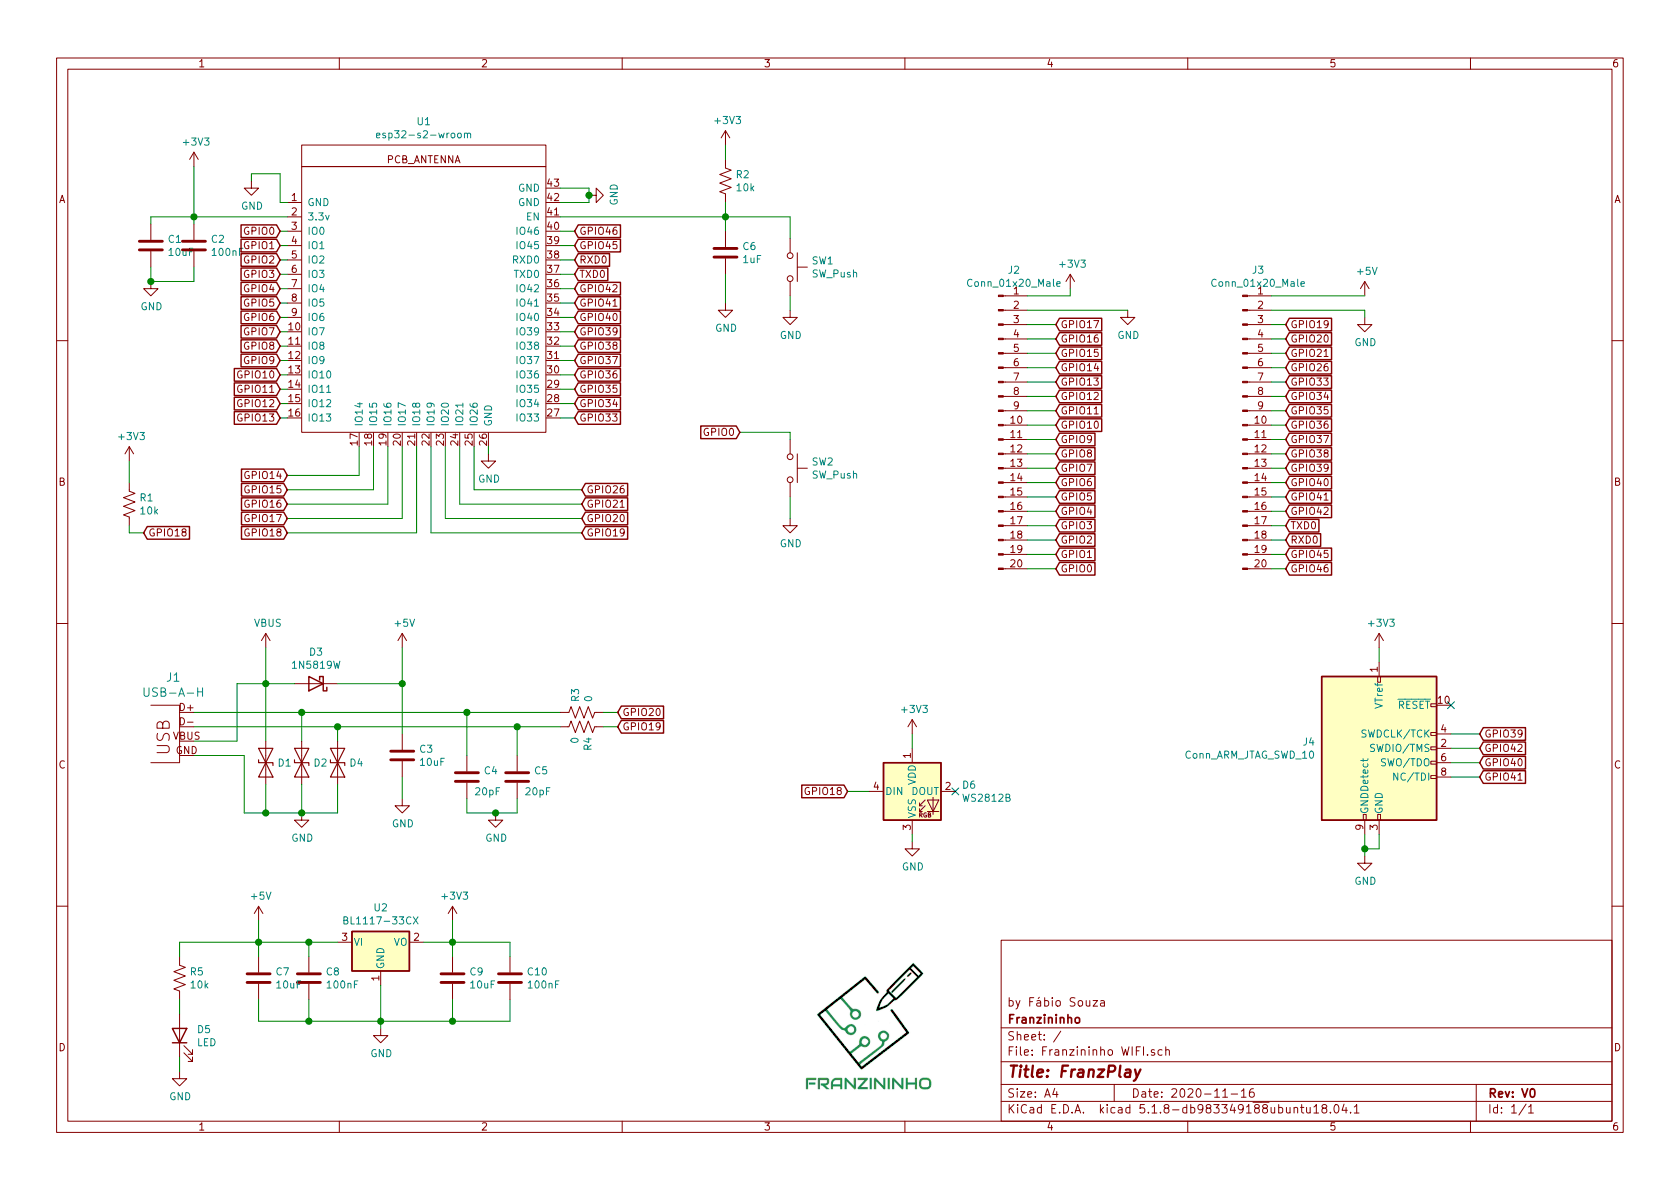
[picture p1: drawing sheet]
EESchema Schematic File Version 4
EELAYER 30 0
EELAYER END
$Descr A4 11693 8268
encoding utf-8
Sheet 1 1
Title "FranzPlay"
Date "2020-11-16"
Rev "V0"
Comp "Franzininho"
Comment1 "by Fábio Souza"
Comment2 ""
Comment3 ""
Comment4 ""
$EndDescr
$Comp
L esp32-s2:esp32-s2-wroom U1
U 1 1
P 3000 2050
F 0 "U1" H 2950 3265 50  0000 C CNN
F 1 "esp32-s2-wroom" H 2950 3174 50  0000 C CNN
F 2 "esp32-s2:esp32-s2-wrooom" H 2500 2750 50  0001 C CNN
F 3 "" H 2500 2750 50  0001 C CNN
	1    3000 2050
	1    0    0    -1  
$EndComp
$Comp
L Diode:ESD9B5.0ST5G D1
U 1 1
P 1850 5300
F 0 "D1" V 1850 5379 50  0000 L CNN
F 1 "LESD5D5.0CT1G" V 1895 5379 50  0001 L CNN
F 2 "Diode_SMD:D_SOD-523" H 1850 5300 50  0001 C CNN
F 3 "https://datasheet.lcsc.com/szlcsc/Leshan-Radio-LESD5Z5-0T1G_C136171.pdf" H 1850 5300 50  0001 C CNN
F 4 "LESD5Z5.0T1G" V 1850 5300 50  0001 C CNN "PN"
F 5 "C136171" V 1850 5300 50  0001 C CNN "LCSC"
	1    1850 5300
	0    1    1    0   
$EndComp
$Comp
L Diode:ESD9B5.0ST5G D2
U 1 1
P 2100 5300
F 0 "D2" V 2100 5379 50  0000 L CNN
F 1 "LESD5D5.0CT1G" V 2145 5379 50  0001 L CNN
F 2 "Diode_SMD:D_SOD-523" H 2100 5300 50  0001 C CNN
F 3 "https://datasheet.lcsc.com/szlcsc/Leshan-Radio-LESD5Z5-0T1G_C136171.pdf" H 2100 5300 50  0001 C CNN
F 4 "LESD5Z5.0T1G" V 2100 5300 50  0001 C CNN "PN"
F 5 "C136171" V 2100 5300 50  0001 C CNN "LCSC"
	1    2100 5300
	0    1    1    0   
$EndComp
$Comp
L Diode:ESD9B5.0ST5G D4
U 1 1
P 2350 5300
F 0 "D4" V 2350 5379 50  0000 L CNN
F 1 "LESD5D5.0CT1G" V 2395 5379 50  0001 L CNN
F 2 "Diode_SMD:D_SOD-523" H 2350 5300 50  0001 C CNN
F 3 "https://datasheet.lcsc.com/szlcsc/Leshan-Radio-LESD5Z5-0T1G_C136171.pdf" H 2350 5300 50  0001 C CNN
F 4 "LESD5Z5.0T1G" V 2350 5300 50  0001 C CNN "PN"
F 5 "C136171" V 2350 5300 50  0001 C CNN "LCSC"
	1    2350 5300
	0    1    1    0   
$EndComp
$Comp
L Diode:1N5819 D3
U 1 1
P 2200 4750
F 0 "D3" H 2200 4533 50  0000 C CNN
F 1 "1N5819W" H 2200 4624 50  0000 C CNN
F 2 "Diode_SMD:D_SOD-123F" H 2200 4575 50  0001 C CNN
F 3 "Shandong-Jingdao-Microelectronics-1N5819W_C169540.pdf" H 2200 4750 50  0001 C CNN
F 4 "1N5819W" H 2200 4750 50  0001 C CNN "PN"
F 5 "C169540" H 2200 4750 50  0001 C CNN "LCSC"
	1    2200 4750
	-1   0    0    1   
$EndComp
Connection ~ 1850 4750
$Comp
L power:+5V #PWR0101
U 1 1
P 2800 4500
F 0 "#PWR0101" H 2800 4350 50  0001 C CNN
F 1 "+5V" H 2815 4673 50  0000 C CNN
F 2 "" H 2800 4500 50  0001 C CNN
F 3 "" H 2800 4500 50  0001 C CNN
	1    2800 4500
	1    0    0    -1  
$EndComp
Wire Wire Line
	2800 4500 2800 4750
Wire Wire Line
	2800 4750 2350 4750
$Comp
L power:VBUS #PWR0102
U 1 1
P 1850 4500
F 0 "#PWR0102" H 1850 4350 50  0001 C CNN
F 1 "VBUS" H 1865 4673 50  0000 C CNN
F 2 "" H 1850 4500 50  0001 C CNN
F 3 "" H 1850 4500 50  0001 C CNN
	1    1850 4500
	1    0    0    -1  
$EndComp
Wire Wire Line
	1850 4500 1850 4750
$Comp
L Device:C C3
U 1 1
P 2800 5250
F 0 "C3" H 2915 5296 50  0000 L CNN
F 1 "10uF" H 2915 5205 50  0000 L CNN
F 2 "Capacitor_SMD:C_0603_1608Metric" H 2838 5100 50  0001 C CNN
F 3 "Samsung-Electro-Mechanics-CL10A106KP8NNNC_C19702.pdf" H 2800 5250 50  0001 C CNN
F 4 "CL10A106KP8NNNC" H 2800 5250 50  0001 C CNN "PN"
F 5 "C19702" H 2800 5250 50  0001 C CNN "LCSC"
	1    2800 5250
	1    0    0    -1  
$EndComp
$Comp
L Device:C C4
U 1 1
P 3250 5400
F 0 "C4" H 3365 5446 50  0000 L CNN
F 1 "20pF" H 3300 5300 50  0000 L CNN
F 2 "Capacitor_SMD:C_0603_1608Metric" H 3288 5250 50  0001 C CNN
F 3 "https://datasheet.lcsc.com/szlcsc/Samsung-Electro-Mechanics-CL10C200JB8NNNC_C1648.pdf" H 3250 5400 50  0001 C CNN
F 4 "CL10C200JB8NNNC" H 3250 5400 50  0001 C CNN "PN"
F 5 "C1648" H 3250 5400 50  0001 C CNN "LCSC"
	1    3250 5400
	1    0    0    -1  
$EndComp
$Comp
L power:GND #PWR0104
U 1 1
P 2800 5550
F 0 "#PWR0104" H 2800 5300 50  0001 C CNN
F 1 "GND" H 2805 5377 50  0000 C CNN
F 2 "" H 2800 5550 50  0001 C CNN
F 3 "" H 2800 5550 50  0001 C CNN
	1    2800 5550
	1    0    0    -1  
$EndComp
Wire Wire Line
	2800 5400 2800 5550
Wire Wire Line
	2800 5100 2800 4750
Connection ~ 2800 4750
Wire Wire Line
	3250 5250 3250 4950
Wire Wire Line
	1350 4950 2100 4950
Wire Wire Line
	1850 4750 2050 4750
Wire Wire Line
	1350 5050 2350 5050
Wire Wire Line
	1850 4750 1850 5150
$Comp
L power:GND #PWR0105
U 1 1
P 2100 5650
F 0 "#PWR0105" H 2100 5400 50  0001 C CNN
F 1 "GND" H 2105 5477 50  0000 C CNN
F 2 "" H 2100 5650 50  0001 C CNN
F 3 "" H 2100 5650 50  0001 C CNN
	1    2100 5650
	1    0    0    -1  
$EndComp
Wire Wire Line
	1850 5650 2100 5650
Wire Wire Line
	1850 5450 1850 5650
Wire Wire Line
	2350 5650 2100 5650
Wire Wire Line
	2350 5450 2350 5650
Connection ~ 2100 5650
Wire Wire Line
	2100 5450 2100 5650
Wire Wire Line
	2100 5150 2100 4950
Connection ~ 2100 4950
Wire Wire Line
	2100 4950 3250 4950
Wire Wire Line
	2350 5150 2350 5050
Wire Wire Line
	2350 5050 3600 5050
Wire Wire Line
	3600 5050 3600 5250
Connection ~ 2350 5050
Wire Wire Line
	3250 5550 3250 5650
Wire Wire Line
	3600 5550 3600 5650
Connection ~ 3450 5650
Wire Wire Line
	3600 5650 3450 5650
Wire Wire Line
	3250 5650 3450 5650
$Comp
L power:GND #PWR0106
U 1 1
P 3450 5650
F 0 "#PWR0106" H 3450 5400 50  0001 C CNN
F 1 "GND" H 3455 5477 50  0000 C CNN
F 2 "" H 3450 5650 50  0001 C CNN
F 3 "" H 3450 5650 50  0001 C CNN
	1    3450 5650
	1    0    0    -1  
$EndComp
Text GLabel 4300 4950 2    50   Input ~ 0
GPIO20
Text GLabel 4300 5050 2    50   Input ~ 0
GPIO19
Text GLabel 4050 3600 2    50   Input ~ 0
GPIO20
Text GLabel 4050 3700 2    50   Input ~ 0
GPIO19
Wire Wire Line
	3100 3600 4050 3600
Wire Wire Line
	4050 3700 3000 3700
Text GLabel 4050 3500 2    50   Input ~ 0
GPIO21
Text GLabel 4050 3400 2    50   Input ~ 0
GPIO26
Wire Wire Line
	3000 3100 3000 3700
Wire Wire Line
	3100 3100 3100 3600
Wire Wire Line
	3200 3100 3200 3500
Wire Wire Line
	3200 3500 4050 3500
Wire Wire Line
	3300 3100 3300 3400
Wire Wire Line
	3300 3400 4050 3400
$Comp
L power:GND #PWR0107
U 1 1
P 3400 3150
F 0 "#PWR0107" H 3400 2900 50  0001 C CNN
F 1 "GND" H 3405 2977 50  0000 C CNN
F 2 "" H 3400 3150 50  0001 C CNN
F 3 "" H 3400 3150 50  0001 C CNN
	1    3400 3150
	1    0    0    -1  
$EndComp
Wire Wire Line
	3400 3100 3400 3150
Text GLabel 2000 3500 0    50   Input ~ 0
GPIO16
Text GLabel 2000 3400 0    50   Input ~ 0
GPIO15
Text GLabel 2000 3600 0    50   Input ~ 0
GPIO17
Text GLabel 2000 3700 0    50   Input ~ 0
GPIO18
Text GLabel 2000 3300 0    50   Input ~ 0
GPIO14
Wire Wire Line
	2900 3100 2900 3700
Wire Wire Line
	2900 3700 2000 3700
Wire Wire Line
	2800 3100 2800 3600
Wire Wire Line
	2800 3600 2000 3600
Wire Wire Line
	2700 3100 2700 3500
Wire Wire Line
	2700 3500 2000 3500
Wire Wire Line
	2600 3100 2600 3400
Wire Wire Line
	2600 3400 2000 3400
Wire Wire Line
	2500 3100 2500 3300
Wire Wire Line
	2500 3300 2000 3300
$Comp
L Device:R_US R1
U 1 1
P 900 3500
F 0 "R1" H 968 3546 50  0000 L CNN
F 1 "10k" H 968 3455 50  0000 L CNN
F 2 "Resistor_SMD:R_0603_1608Metric" V 940 3490 50  0001 C CNN
F 3 "~" H 900 3500 50  0001 C CNN
F 4 "0603WAF1002T5E" H 900 3500 50  0001 C CNN "PN"
F 5 "C25804" H 900 3500 50  0001 C CNN "LCSC"
	1    900  3500
	1    0    0    -1  
$EndComp
$Comp
L power:+3V3 #PWR0108
U 1 1
P 900 3200
F 0 "#PWR0108" H 900 3050 50  0001 C CNN
F 1 "+3V3" H 915 3373 50  0000 C CNN
F 2 "" H 900 3200 50  0001 C CNN
F 3 "" H 900 3200 50  0001 C CNN
	1    900  3200
	1    0    0    -1  
$EndComp
Wire Wire Line
	900  3200 900  3350
Text GLabel 1000 3700 2    50   Input ~ 0
GPIO18
Wire Wire Line
	900  3650 900  3700
Wire Wire Line
	900  3700 1000 3700
$Comp
L Device:R_US R2
U 1 1
P 5050 1250
F 0 "R2" H 5118 1296 50  0000 L CNN
F 1 "10k" H 5118 1205 50  0000 L CNN
F 2 "Resistor_SMD:R_0603_1608Metric" V 5090 1240 50  0001 C CNN
F 3 "~" H 5050 1250 50  0001 C CNN
F 4 "0603WAF1002T5E" H 5050 1250 50  0001 C CNN "PN"
F 5 "C25804" H 5050 1250 50  0001 C CNN "LCSC"
	1    5050 1250
	1    0    0    -1  
$EndComp
Wire Wire Line
	5050 1400 5050 1500
Wire Wire Line
	5050 1500 3900 1500
$Comp
L power:+3V3 #PWR0109
U 1 1
P 5050 1000
F 0 "#PWR0109" H 5050 850 50  0001 C CNN
F 1 "+3V3" H 5065 1173 50  0000 C CNN
F 2 "" H 5050 1000 50  0001 C CNN
F 3 "" H 5050 1000 50  0001 C CNN
	1    5050 1000
	1    0    0    -1  
$EndComp
Wire Wire Line
	5050 1000 5050 1100
$Comp
L Device:C C6
U 1 1
P 5050 1750
F 0 "C6" H 5165 1796 50  0000 L CNN
F 1 "1uF" H 5165 1705 50  0000 L CNN
F 2 "Capacitor_SMD:C_0603_1608Metric" H 5088 1600 50  0001 C CNN
F 3 "https://datasheet.lcsc.com/szlcsc/Samsung-Electro-Mechanics-CL10A105KB8NNNC_C15849.pdf" H 5050 1750 50  0001 C CNN
F 4 "CL10A105KB8NNNC" H 5050 1750 50  0001 C CNN "PN"
F 5 "C15849" H 5050 1750 50  0001 C CNN "LCSC"
	1    5050 1750
	1    0    0    -1  
$EndComp
Wire Wire Line
	5050 1500 5050 1600
Connection ~ 5050 1500
$Comp
L power:GND #PWR0110
U 1 1
P 5050 2100
F 0 "#PWR0110" H 5050 1850 50  0001 C CNN
F 1 "GND" H 5055 1927 50  0000 C CNN
F 2 "" H 5050 2100 50  0001 C CNN
F 3 "" H 5050 2100 50  0001 C CNN
	1    5050 2100
	1    0    0    -1  
$EndComp
Wire Wire Line
	5050 1900 5050 2100
$Comp
L power:GND #PWR0111
U 1 1
P 4100 1350
F 0 "#PWR0111" H 4100 1100 50  0001 C CNN
F 1 "GND" H 4105 1177 50  0000 C CNN
F 2 "" H 4100 1350 50  0001 C CNN
F 3 "" H 4100 1350 50  0001 C CNN
	1    4100 1350
	0    -1   -1   0   
$EndComp
Wire Wire Line
	3900 1300 4100 1300
Wire Wire Line
	4100 1300 4100 1350
Wire Wire Line
	3900 1400 4100 1400
Wire Wire Line
	4100 1400 4100 1350
Connection ~ 4100 1350
$Comp
L power:+3V3 #PWR0112
U 1 1
P 1350 1150
F 0 "#PWR0112" H 1350 1000 50  0001 C CNN
F 1 "+3V3" H 1365 1323 50  0000 C CNN
F 2 "" H 1350 1150 50  0001 C CNN
F 3 "" H 1350 1150 50  0001 C CNN
	1    1350 1150
	1    0    0    -1  
$EndComp
$Comp
L power:GND #PWR0113
U 1 1
P 1750 1250
F 0 "#PWR0113" H 1750 1000 50  0001 C CNN
F 1 "GND" H 1755 1077 50  0000 C CNN
F 2 "" H 1750 1250 50  0001 C CNN
F 3 "" H 1750 1250 50  0001 C CNN
	1    1750 1250
	1    0    0    -1  
$EndComp
Wire Wire Line
	2000 1400 1950 1400
Wire Wire Line
	1950 1400 1950 1200
Wire Wire Line
	1950 1200 1750 1200
Wire Wire Line
	1750 1200 1750 1250
$Comp
L Device:C C2
U 1 1
P 1350 1700
F 0 "C2" H 1465 1746 50  0000 L CNN
F 1 "100nF" H 1465 1655 50  0000 L CNN
F 2 "Capacitor_SMD:C_0603_1608Metric" H 1388 1550 50  0001 C CNN
F 3 "https://datasheet.lcsc.com/szlcsc/YAGEO-CC0603KRX7R9BB104_C14663.pdf" H 1350 1700 50  0001 C CNN
F 4 "CC0603KRX7R9BB104" H 1350 1700 50  0001 C CNN "PN"
F 5 "C14663" H 1350 1700 50  0001 C CNN "LCSC"
	1    1350 1700
	1    0    0    -1  
$EndComp
Wire Wire Line
	1050 1500 1050 1550
Wire Wire Line
	1350 1500 1350 1550
Connection ~ 1350 1500
Wire Wire Line
	1350 1500 2000 1500
$Comp
L power:GND #PWR0114
U 1 1
P 1050 1950
F 0 "#PWR0114" H 1050 1700 50  0001 C CNN
F 1 "GND" H 1055 1777 50  0000 C CNN
F 2 "" H 1050 1950 50  0001 C CNN
F 3 "" H 1050 1950 50  0001 C CNN
	1    1050 1950
	1    0    0    -1  
$EndComp
Wire Wire Line
	1350 1850 1350 1950
Wire Wire Line
	1350 1950 1050 1950
Wire Wire Line
	1050 1850 1050 1950
Connection ~ 1050 1950
Wire Wire Line
	1050 1500 1350 1500
Wire Wire Line
	1350 1150 1350 1500
Text GLabel 1950 1600 0    50   Input ~ 0
GPIO0
Text GLabel 1950 1700 0    50   Input ~ 0
GPIO1
Text GLabel 1950 1800 0    50   Input ~ 0
GPIO2
Text GLabel 1950 1900 0    50   Input ~ 0
GPIO3
Text GLabel 1950 2000 0    50   Input ~ 0
GPIO4
Text GLabel 1950 2100 0    50   Input ~ 0
GPIO5
Text GLabel 1950 2200 0    50   Input ~ 0
GPIO6
Text GLabel 1950 2300 0    50   Input ~ 0
GPIO7
Text GLabel 1950 2400 0    50   Input ~ 0
GPIO8
Text GLabel 1950 2500 0    50   Input ~ 0
GPIO9
Text GLabel 1950 2600 0    50   Input ~ 0
GPIO10
Text GLabel 1950 2700 0    50   Input ~ 0
GPIO11
Text GLabel 1950 2800 0    50   Input ~ 0
GPIO12
Text GLabel 1950 2900 0    50   Input ~ 0
GPIO13
Text GLabel 4000 2900 2    50   Input ~ 0
GPIO33
Text GLabel 4000 2800 2    50   Input ~ 0
GPIO34
Text GLabel 4000 2700 2    50   Input ~ 0
GPIO35
Text GLabel 4000 2600 2    50   Input ~ 0
GPIO36
Text GLabel 4000 2500 2    50   Input ~ 0
GPIO37
Text GLabel 4000 2400 2    50   Input ~ 0
GPIO38
Text GLabel 4000 2300 2    50   Input ~ 0
GPIO39
Text GLabel 4000 2200 2    50   Input ~ 0
GPIO40
Text GLabel 4000 2100 2    50   Input ~ 0
GPIO41
Text GLabel 4000 2000 2    50   Input ~ 0
GPIO42
Text GLabel 4000 1900 2    50   Input ~ 0
TXD0
Text GLabel 4000 1800 2    50   Input ~ 0
RXD0
Text GLabel 4000 1700 2    50   Input ~ 0
GPIO45
Text GLabel 4000 1600 2    50   Input ~ 0
GPIO46
Wire Wire Line
	1950 1600 2000 1600
Wire Wire Line
	2000 1700 1950 1700
Wire Wire Line
	1950 1800 2000 1800
Wire Wire Line
	2000 1900 1950 1900
Wire Wire Line
	1950 2000 2000 2000
Wire Wire Line
	1950 2100 2000 2100
Wire Wire Line
	1950 2200 2000 2200
Wire Wire Line
	1950 2300 2000 2300
Wire Wire Line
	1950 2400 2000 2400
Wire Wire Line
	1950 2500 2000 2500
Wire Wire Line
	1950 2600 2000 2600
Wire Wire Line
	1950 2700 2000 2700
Wire Wire Line
	1950 2800 2000 2800
Wire Wire Line
	1950 2900 2000 2900
Wire Wire Line
	3900 1600 4000 1600
Wire Wire Line
	3900 1700 4000 1700
Wire Wire Line
	3900 1800 4000 1800
Wire Wire Line
	3900 1900 4000 1900
Wire Wire Line
	3900 2000 4000 2000
Wire Wire Line
	3900 2100 4000 2100
Wire Wire Line
	3900 2200 4000 2200
Wire Wire Line
	3900 2300 4000 2300
Wire Wire Line
	3900 2400 4000 2400
Wire Wire Line
	3900 2500 4000 2500
Wire Wire Line
	3900 2600 4000 2600
Wire Wire Line
	3900 2700 4000 2700
Wire Wire Line
	3900 2800 4000 2800
Wire Wire Line
	3900 2900 4000 2900
$Comp
L Device:C C5
U 1 1
P 3600 5400
F 0 "C5" H 3715 5446 50  0000 L CNN
F 1 "20pF" H 3650 5300 50  0000 L CNN
F 2 "Capacitor_SMD:C_0603_1608Metric" H 3638 5250 50  0001 C CNN
F 3 "https://datasheet.lcsc.com/szlcsc/Samsung-Electro-Mechanics-CL10C200JB8NNNC_C1648.pdf" H 3600 5400 50  0001 C CNN
F 4 "CL10C200JB8NNNC" H 3600 5400 50  0001 C CNN "PN"
F 5 "C1648" H 3600 5400 50  0001 C CNN "LCSC"
	1    3600 5400
	1    0    0    -1  
$EndComp
$Comp
L Device:C C1
U 1 1
P 1050 1700
F 0 "C1" H 1165 1746 50  0000 L CNN
F 1 "10uF" H 1165 1655 50  0000 L CNN
F 2 "Capacitor_SMD:C_0603_1608Metric" H 1088 1550 50  0001 C CNN
F 3 "Samsung-Electro-Mechanics-CL10A106KP8NNNC_C19702.pdf" H 1050 1700 50  0001 C CNN
F 4 "CL10A106KP8NNNC" H 1050 1700 50  0001 C CNN "PN"
F 5 "C19702" H 1050 1700 50  0001 C CNN "LCSC"
	1    1050 1700
	1    0    0    -1  
$EndComp
$Comp
L Franzininho-eagle-import:USB-A-H J1
U 1 1
P 1250 5250
F 0 "J1" H 1292 5796 59  0000 C CNN
F 1 "USB-A-H" H 1292 5691 59  0000 C CNN
F 2 "LIBS:USB-A-H" H 1250 5250 50  0001 C CNN
F 3 "" H 1250 5250 50  0001 C CNN
	1    1250 5250
	-1   0    0    -1  
$EndComp
Wire Wire Line
	1350 5150 1650 5150
Wire Wire Line
	1650 5150 1650 4750
Wire Wire Line
	1650 4750 1850 4750
Wire Wire Line
	1350 5250 1700 5250
Wire Wire Line
	1700 5250 1700 5650
Wire Wire Line
	1700 5650 1850 5650
Connection ~ 1850 5650
$Comp
L Device:R_US R3
U 1 1
P 4050 4950
F 0 "R3" H 4118 4996 50  0000 L CNN
F 1 "0" H 4118 4905 50  0000 L CNN
F 2 "Resistor_SMD:R_0603_1608Metric" V 4090 4940 50  0001 C CNN
F 3 "~" H 4050 4950 50  0001 C CNN
F 4 "0603WAF0000T5E" H 4050 4950 50  0001 C CNN "PN"
F 5 "C21189" H 4050 4950 50  0001 C CNN "LCSC"
	1    4050 4950
	0    -1   -1   0   
$EndComp
$Comp
L Device:R_US R4
U 1 1
P 4050 5050
F 0 "R4" H 4118 5096 50  0000 L CNN
F 1 "0" H 4118 5005 50  0000 L CNN
F 2 "Resistor_SMD:R_0603_1608Metric" V 4090 5040 50  0001 C CNN
F 3 "~" H 4050 5050 50  0001 C CNN
F 4 "0603WAF0000T5E" H 4050 5050 50  0001 C CNN "PN"
F 5 "C21189" H 4050 5050 50  0001 C CNN "LCSC"
	1    4050 5050
	0    1    1    0   
$EndComp
Connection ~ 3250 4950
Connection ~ 3600 5050
Wire Wire Line
	3250 4950 3900 4950
Wire Wire Line
	3600 5050 3900 5050
Wire Wire Line
	4200 4950 4300 4950
Wire Wire Line
	4200 5050 4300 5050
$Comp
L Regulator_Linear:AP1117-15 U2
U 1 1
P 2650 6550
F 0 "U2" H 2650 6792 50  0000 C CNN
F 1 "BL1117-33CX" H 2650 6701 50  0000 C CNN
F 2 "Package_TO_SOT_SMD:SOT-223-3_TabPin2" H 2650 6750 50  0001 C CNN
F 3 "https://datasheet.lcsc.com/szlcsc/Shanghai-Belling-BL1117-33CX_C5400.pdf" H 2750 6300 50  0001 C CNN
F 4 "BL1117-33CX" H 2650 6550 50  0001 C CNN "PN"
F 5 "C5400" H 2650 6550 50  0001 C CNN "LCSC"
	1    2650 6550
	1    0    0    -1  
$EndComp
$Comp
L Device:C C7
U 1 1
P 1800 6800
F 0 "C7" H 1915 6846 50  0000 L CNN
F 1 "10uF" H 1915 6755 50  0000 L CNN
F 2 "Capacitor_SMD:C_0603_1608Metric" H 1838 6650 50  0001 C CNN
F 3 "Samsung-Electro-Mechanics-CL10A106KP8NNNC_C19702.pdf" H 1800 6800 50  0001 C CNN
F 4 "CL10A106KP8NNNC" H 1800 6800 50  0001 C CNN "PN"
F 5 "C19702" H 1800 6800 50  0001 C CNN "LCSC"
	1    1800 6800
	1    0    0    -1  
$EndComp
$Comp
L Device:C C8
U 1 1
P 2150 6800
F 0 "C8" H 2265 6846 50  0000 L CNN
F 1 "100nF" H 2265 6755 50  0000 L CNN
F 2 "Capacitor_SMD:C_0603_1608Metric" H 2188 6650 50  0001 C CNN
F 3 "https://datasheet.lcsc.com/szlcsc/YAGEO-CC0603KRX7R9BB104_C14663.pdf" H 2150 6800 50  0001 C CNN
F 4 "CC0603KRX7R9BB104" H 2150 6800 50  0001 C CNN "PN"
F 5 "C14663" H 2150 6800 50  0001 C CNN "LCSC"
	1    2150 6800
	1    0    0    -1  
$EndComp
Wire Wire Line
	2350 6550 2150 6550
Wire Wire Line
	1800 6550 1800 6650
Wire Wire Line
	2150 6650 2150 6550
Connection ~ 2150 6550
Wire Wire Line
	2150 6550 1800 6550
$Comp
L Device:C C9
U 1 1
P 3150 6800
F 0 "C9" H 3265 6846 50  0000 L CNN
F 1 "10uF" H 3265 6755 50  0000 L CNN
F 2 "Capacitor_SMD:C_0603_1608Metric" H 3188 6650 50  0001 C CNN
F 3 "Samsung-Electro-Mechanics-CL10A106KP8NNNC_C19702.pdf" H 3150 6800 50  0001 C CNN
F 4 "CL10A106KP8NNNC" H 3150 6800 50  0001 C CNN "PN"
F 5 "C19702" H 3150 6800 50  0001 C CNN "LCSC"
	1    3150 6800
	1    0    0    -1  
$EndComp
$Comp
L Device:C C10
U 1 1
P 3550 6800
F 0 "C10" H 3665 6846 50  0000 L CNN
F 1 "100nF" H 3665 6755 50  0000 L CNN
F 2 "Capacitor_SMD:C_0603_1608Metric" H 3588 6650 50  0001 C CNN
F 3 "https://datasheet.lcsc.com/szlcsc/YAGEO-CC0603KRX7R9BB104_C14663.pdf" H 3550 6800 50  0001 C CNN
F 4 "CC0603KRX7R9BB104" H 3550 6800 50  0001 C CNN "PN"
F 5 "C14663" H 3550 6800 50  0001 C CNN "LCSC"
	1    3550 6800
	1    0    0    -1  
$EndComp
$Comp
L power:GND #PWR02
U 1 1
P 2650 7150
F 0 "#PWR02" H 2650 6900 50  0001 C CNN
F 1 "GND" H 2655 6977 50  0000 C CNN
F 2 "" H 2650 7150 50  0001 C CNN
F 3 "" H 2650 7150 50  0001 C CNN
	1    2650 7150
	1    0    0    -1  
$EndComp
Wire Wire Line
	2650 6850 2650 7100
Wire Wire Line
	1800 6950 1800 7100
Wire Wire Line
	1800 7100 2150 7100
Connection ~ 2650 7100
Wire Wire Line
	2650 7100 2650 7150
Wire Wire Line
	3150 6950 3150 7100
Wire Wire Line
	3150 7100 2650 7100
Wire Wire Line
	3550 6950 3550 7100
Wire Wire Line
	3550 7100 3150 7100
Connection ~ 3150 7100
Wire Wire Line
	3150 6650 3150 6550
Wire Wire Line
	3150 6550 2950 6550
Wire Wire Line
	3550 6650 3550 6550
Wire Wire Line
	3550 6550 3150 6550
Connection ~ 3150 6550
Wire Wire Line
	2150 6950 2150 7100
Connection ~ 2150 7100
Wire Wire Line
	2150 7100 2650 7100
$Comp
L power:+5V #PWR01
U 1 1
P 1800 6400
F 0 "#PWR01" H 1800 6250 50  0001 C CNN
F 1 "+5V" H 1815 6573 50  0000 C CNN
F 2 "" H 1800 6400 50  0001 C CNN
F 3 "" H 1800 6400 50  0001 C CNN
	1    1800 6400
	1    0    0    -1  
$EndComp
Wire Wire Line
	1800 6400 1800 6550
Connection ~ 1800 6550
$Comp
L power:+3V3 #PWR03
U 1 1
P 3150 6400
F 0 "#PWR03" H 3150 6250 50  0001 C CNN
F 1 "+3V3" H 3165 6573 50  0000 C CNN
F 2 "" H 3150 6400 50  0001 C CNN
F 3 "" H 3150 6400 50  0001 C CNN
	1    3150 6400
	1    0    0    -1  
$EndComp
Wire Wire Line
	3150 6400 3150 6550
$Comp
L Connector:Conn_01x20_Male J2
U 1 1
P 6950 2950
F 0 "J2" H 7058 4031 50  0000 C CNN
F 1 "Conn_01x20_Male" H 7058 3940 50  0000 C CNN
F 2 "Connector_PinSocket_2.54mm:PinSocket_1x20_P2.54mm_Vertical" H 6950 2950 50  0001 C CNN
F 3 "~" H 6950 2950 50  0001 C CNN
	1    6950 2950
	1    0    0    -1  
$EndComp
$Comp
L Connector:Conn_01x20_Male J3
U 1 1
P 8650 2950
F 0 "J3" H 8758 4031 50  0000 C CNN
F 1 "Conn_01x20_Male" H 8758 3940 50  0000 C CNN
F 2 "Connector_PinSocket_2.54mm:PinSocket_1x20_P2.54mm_Vertical" H 8650 2950 50  0001 C CNN
F 3 "~" H 8650 2950 50  0001 C CNN
	1    8650 2950
	1    0    0    -1  
$EndComp
$Comp
L Device:LED D5
U 1 1
P 1250 7200
F 0 "D5" V 1289 7082 50  0000 R CNN
F 1 "LED" V 1198 7082 50  0000 R CNN
F 2 "LED_SMD:LED_0603_1608Metric" H 1250 7200 50  0001 C CNN
F 3 "https://datasheet.lcsc.com/szlcsc/Hubei-KENTO-Elec-XL-0603QYGC_C2289.pdf" H 1250 7200 50  0001 C CNN
F 4 "XL-0603QYGC" V 1250 7200 50  0001 C CNN "PN"
F 5 "C2289" V 1250 7200 50  0001 C CNN "LCSC"
	1    1250 7200
	0    -1   -1   0   
$EndComp
$Comp
L Device:R_US R5
U 1 1
P 1250 6800
F 0 "R5" H 1318 6846 50  0000 L CNN
F 1 "10k" H 1318 6755 50  0000 L CNN
F 2 "Resistor_SMD:R_0603_1608Metric" V 1290 6790 50  0001 C CNN
F 3 "~" H 1250 6800 50  0001 C CNN
F 4 "0603WAF1002T5E" H 1250 6800 50  0001 C CNN "PN"
F 5 "C25804" H 1250 6800 50  0001 C CNN "LCSC"
	1    1250 6800
	1    0    0    -1  
$EndComp
Wire Wire Line
	1800 6550 1250 6550
Wire Wire Line
	1250 6550 1250 6650
Wire Wire Line
	1250 6950 1250 7050
$Comp
L power:GND #PWR0103
U 1 1
P 1250 7450
F 0 "#PWR0103" H 1250 7200 50  0001 C CNN
F 1 "GND" H 1255 7277 50  0000 C CNN
F 2 "" H 1250 7450 50  0001 C CNN
F 3 "" H 1250 7450 50  0001 C CNN
	1    1250 7450
	1    0    0    -1  
$EndComp
Wire Wire Line
	1250 7350 1250 7450
Wire Wire Line
	5500 1650 5500 1500
Wire Wire Line
	5500 1500 5050 1500
Wire Wire Line
	5500 2050 5500 2150
$Comp
L Switch:SW_Push SW1
U 1 1
P 5500 1850
F 0 "SW1" V 5454 1998 50  0000 L CNN
F 1 "SW_Push" V 5545 1998 50  0000 L CNN
F 2 "Button_Switch_SMD:SW_SPST_B3U-1000P" H 5500 2050 50  0001 C CNN
F 3 "~" H 5500 2050 50  0001 C CNN
	1    5500 1850
	0    1    1    0   
$EndComp
$Comp
L power:GND #PWR0115
U 1 1
P 5500 2150
F 0 "#PWR0115" H 5500 1900 50  0001 C CNN
F 1 "GND" H 5505 1977 50  0000 C CNN
F 2 "" H 5500 2150 50  0001 C CNN
F 3 "" H 5500 2150 50  0001 C CNN
	1    5500 2150
	1    0    0    -1  
$EndComp
Text GLabel 8950 3950 2    50   Input ~ 0
GPIO46
Wire Wire Line
	8950 3950 8850 3950
Text GLabel 8950 3850 2    50   Input ~ 0
GPIO45
Wire Wire Line
	8950 3850 8850 3850
Text GLabel 8950 2650 2    50   Input ~ 0
GPIO33
Text GLabel 8950 2750 2    50   Input ~ 0
GPIO34
Text GLabel 8950 2850 2    50   Input ~ 0
GPIO35
Text GLabel 8950 2950 2    50   Input ~ 0
GPIO36
Text GLabel 8950 3050 2    50   Input ~ 0
GPIO37
Text GLabel 8950 3150 2    50   Input ~ 0
GPIO38
Text GLabel 8950 3250 2    50   Input ~ 0
GPIO39
Text GLabel 8950 3350 2    50   Input ~ 0
GPIO40
Text GLabel 8950 3450 2    50   Input ~ 0
GPIO41
Text GLabel 8950 3550 2    50   Input ~ 0
GPIO42
Text GLabel 8950 3650 2    50   Input ~ 0
TXD0
Text GLabel 8950 3750 2    50   Input ~ 0
RXD0
Wire Wire Line
	8950 3750 8850 3750
Wire Wire Line
	8950 3650 8850 3650
Wire Wire Line
	8950 3550 8850 3550
Wire Wire Line
	8950 3450 8850 3450
Wire Wire Line
	8950 3350 8850 3350
Wire Wire Line
	8950 3250 8850 3250
Wire Wire Line
	8950 3150 8850 3150
Wire Wire Line
	8950 3050 8850 3050
Wire Wire Line
	8950 2950 8850 2950
Wire Wire Line
	8950 2850 8850 2850
Wire Wire Line
	8950 2750 8850 2750
Wire Wire Line
	8950 2650 8850 2650
Text GLabel 8950 2450 2    50   Input ~ 0
GPIO21
Text GLabel 8950 2550 2    50   Input ~ 0
GPIO26
Wire Wire Line
	8950 2450 8850 2450
Wire Wire Line
	8950 2550 8850 2550
Text GLabel 7350 3950 2    50   Input ~ 0
GPIO0
Text GLabel 7350 3850 2    50   Input ~ 0
GPIO1
Text GLabel 7350 3750 2    50   Input ~ 0
GPIO2
Text GLabel 7350 3650 2    50   Input ~ 0
GPIO3
Text GLabel 7350 3550 2    50   Input ~ 0
GPIO4
Text GLabel 7350 3450 2    50   Input ~ 0
GPIO5
Text GLabel 7350 3350 2    50   Input ~ 0
GPIO6
Text GLabel 7350 3250 2    50   Input ~ 0
GPIO7
Text GLabel 7350 3150 2    50   Input ~ 0
GPIO8
Text GLabel 7350 3050 2    50   Input ~ 0
GPIO9
Text GLabel 7350 2950 2    50   Input ~ 0
GPIO10
Text GLabel 7350 2850 2    50   Input ~ 0
GPIO11
Text GLabel 7350 2750 2    50   Input ~ 0
GPIO12
Text GLabel 7350 2650 2    50   Input ~ 0
GPIO13
Wire Wire Line
	7350 3950 7150 3950
Wire Wire Line
	7150 3850 7350 3850
Wire Wire Line
	7150 3750 7350 3750
Wire Wire Line
	7150 3650 7350 3650
Wire Wire Line
	7150 3550 7350 3550
Wire Wire Line
	7150 3450 7350 3450
Wire Wire Line
	7150 3350 7350 3350
Wire Wire Line
	7150 3250 7350 3250
Wire Wire Line
	7150 3150 7350 3150
Wire Wire Line
	7150 3050 7350 3050
Wire Wire Line
	7150 2950 7350 2950
Wire Wire Line
	7350 2850 7150 2850
Wire Wire Line
	7150 2750 7350 2750
Wire Wire Line
	7350 2650 7150 2650
$Comp
L Switch:SW_Push SW2
U 1 1
P 5500 3250
F 0 "SW2" V 5454 3398 50  0000 L CNN
F 1 "SW_Push" V 5545 3398 50  0000 L CNN
F 2 "Button_Switch_SMD:SW_SPST_B3U-1000P" H 5500 3450 50  0001 C CNN
F 3 "~" H 5500 3450 50  0001 C CNN
	1    5500 3250
	0    1    1    0   
$EndComp
$Comp
L power:GND #PWR04
U 1 1
P 5500 3600
F 0 "#PWR04" H 5500 3350 50  0001 C CNN
F 1 "GND" H 5505 3427 50  0000 C CNN
F 2 "" H 5500 3600 50  0001 C CNN
F 3 "" H 5500 3600 50  0001 C CNN
	1    5500 3600
	1    0    0    -1  
$EndComp
Wire Wire Line
	5500 3450 5500 3600
Text GLabel 5150 3000 0    50   Input ~ 0
GPIO0
Wire Wire Line
	5150 3000 5500 3000
Wire Wire Line
	5500 3000 5500 3050
Text GLabel 5900 5500 0    50   Input ~ 0
GPIO18
Wire Wire Line
	5900 5500 6050 5500
$Comp
L LED:WS2812B D6
U 1 1
P 6350 5500
F 0 "D6" H 6694 5546 50  0000 L CNN
F 1 "WS2812B" H 6694 5455 50  0000 L CNN
F 2 "LED_SMD:LED_WS2812B_PLCC4_5.0x5.0mm_P3.2mm" H 6400 5200 50  0001 L TNN
F 3 "https://datasheet.lcsc.com/szlcsc/Worldsemi-WS2812B-B_C114586.pdf" H 6450 5125 50  0001 L TNN
F 4 "WS2812B-B" H 6350 5500 50  0001 C CNN "PN"
F 5 "C114586" H 6350 5500 50  0001 C CNN "LCSC"
	1    6350 5500
	1    0    0    -1  
$EndComp
$Comp
L power:GND #PWR06
U 1 1
P 6350 5850
F 0 "#PWR06" H 6350 5600 50  0001 C CNN
F 1 "GND" H 6355 5677 50  0000 C CNN
F 2 "" H 6350 5850 50  0001 C CNN
F 3 "" H 6350 5850 50  0001 C CNN
	1    6350 5850
	1    0    0    -1  
$EndComp
$Comp
L power:+3V3 #PWR05
U 1 1
P 6350 5100
F 0 "#PWR05" H 6350 4950 50  0001 C CNN
F 1 "+3V3" H 6365 5273 50  0000 C CNN
F 2 "" H 6350 5100 50  0001 C CNN
F 3 "" H 6350 5100 50  0001 C CNN
	1    6350 5100
	1    0    0    -1  
$EndComp
Wire Wire Line
	6350 5100 6350 5200
Wire Wire Line
	6350 5800 6350 5850
NoConn ~ 6650 5500
Text GLabel 7350 2350 2    50   Input ~ 0
GPIO16
Text GLabel 7350 2450 2    50   Input ~ 0
GPIO15
Text GLabel 7350 2250 2    50   Input ~ 0
GPIO17
Text GLabel 7350 2550 2    50   Input ~ 0
GPIO14
Wire Wire Line
	7350 2550 7150 2550
Wire Wire Line
	7350 2450 7150 2450
Wire Wire Line
	7350 2350 7150 2350
Wire Wire Line
	7350 2250 7150 2250
$Comp
L power:+3V3 #PWR07
U 1 1
P 7450 2000
F 0 "#PWR07" H 7450 1850 50  0001 C CNN
F 1 "+3V3" H 7465 2173 50  0000 C CNN
F 2 "" H 7450 2000 50  0001 C CNN
F 3 "" H 7450 2000 50  0001 C CNN
	1    7450 2000
	1    0    0    -1  
$EndComp
Wire Wire Line
	7450 2000 7450 2050
Wire Wire Line
	7450 2050 7150 2050
$Comp
L power:GND #PWR08
U 1 1
P 7850 2150
F 0 "#PWR08" H 7850 1900 50  0001 C CNN
F 1 "GND" H 7855 1977 50  0000 C CNN
F 2 "" H 7850 2150 50  0001 C CNN
F 3 "" H 7850 2150 50  0001 C CNN
	1    7850 2150
	1    0    0    -1  
$EndComp
Wire Wire Line
	7150 2150 7850 2150
$Comp
L power:GND #PWR010
U 1 1
P 9500 2200
F 0 "#PWR010" H 9500 1950 50  0001 C CNN
F 1 "GND" H 9505 2027 50  0000 C CNN
F 2 "" H 9500 2200 50  0001 C CNN
F 3 "" H 9500 2200 50  0001 C CNN
	1    9500 2200
	1    0    0    -1  
$EndComp
Wire Wire Line
	9500 2200 9500 2150
Wire Wire Line
	9500 2150 8850 2150
$Comp
L power:+5V #PWR09
U 1 1
P 9500 2050
F 0 "#PWR09" H 9500 1900 50  0001 C CNN
F 1 "+5V" H 9515 2223 50  0000 C CNN
F 2 "" H 9500 2050 50  0001 C CNN
F 3 "" H 9500 2050 50  0001 C CNN
	1    9500 2050
	1    0    0    -1  
$EndComp
Wire Wire Line
	9500 2050 8850 2050
Text GLabel 8950 2350 2    50   Input ~ 0
GPIO20
Text GLabel 8950 2250 2    50   Input ~ 0
GPIO19
Wire Wire Line
	8950 2250 8850 2250
Wire Wire Line
	8950 2350 8850 2350
$Comp
L Connector:Conn_ARM_JTAG_SWD_10 J4
U 1 1
P 9600 5200
F 0 "J4" H 9157 5246 50  0000 R CNN
F 1 "Conn_ARM_JTAG_SWD_10" H 9157 5155 50  0000 R CNN
F 2 "Connector_PinHeader_1.27mm:PinHeader_2x05_P1.27mm_Vertical_SMD" H 9600 5200 50  0001 C CNN
F 3 "http://infocenter.arm.com/help/topic/com.arm.doc.ddi0314h/DDI0314H_coresight_components_trm.pdf" V 9250 3950 50  0001 C CNN
	1    9600 5200
	1    0    0    -1  
$EndComp
NoConn ~ 10100 4900
Text GLabel 10300 5200 2    50   Input ~ 0
GPIO42
Wire Wire Line
	10300 5200 10100 5200
Text GLabel 10300 5400 2    50   Input ~ 0
GPIO41
Text GLabel 10300 5300 2    50   Input ~ 0
GPIO40
Text GLabel 10300 5100 2    50   Input ~ 0
GPIO39
Wire Wire Line
	10300 5100 10100 5100
Wire Wire Line
	10100 5300 10300 5300
Wire Wire Line
	10300 5400 10100 5400
$Comp
L power:GND #PWR0116
U 1 1
P 9500 5950
F 0 "#PWR0116" H 9500 5700 50  0001 C CNN
F 1 "GND" H 9505 5777 50  0000 C CNN
F 2 "" H 9500 5950 50  0001 C CNN
F 3 "" H 9500 5950 50  0001 C CNN
	1    9500 5950
	1    0    0    -1  
$EndComp
Wire Wire Line
	9500 5800 9500 5900
Wire Wire Line
	9600 5800 9600 5900
Wire Wire Line
	9600 5900 9500 5900
Connection ~ 9500 5900
Wire Wire Line
	9500 5900 9500 5950
$Comp
L power:+3V3 #PWR0117
U 1 1
P 9600 4500
F 0 "#PWR0117" H 9600 4350 50  0001 C CNN
F 1 "+3V3" H 9615 4673 50  0000 C CNN
F 2 "" H 9600 4500 50  0001 C CNN
F 3 "" H 9600 4500 50  0001 C CNN
	1    9600 4500
	1    0    0    -1  
$EndComp
Wire Wire Line
	9600 4500 9600 4600
$EndSCHEMATC
